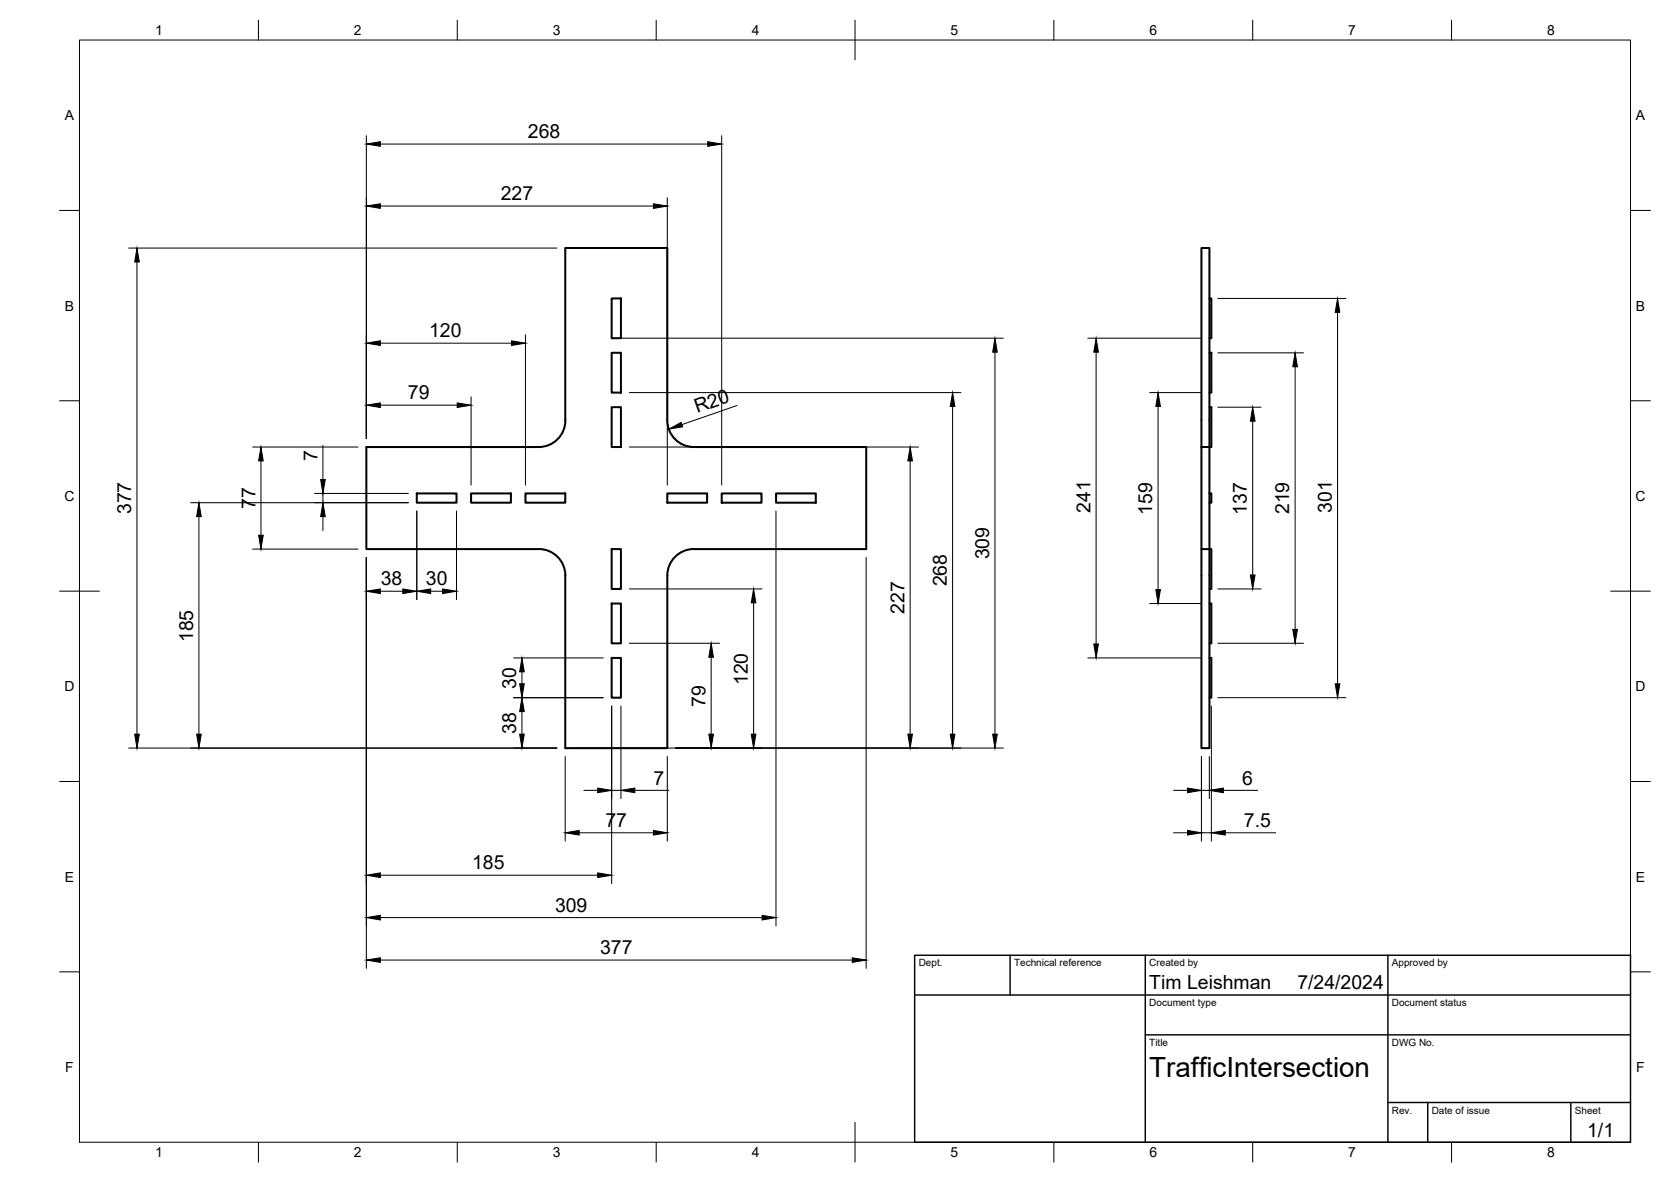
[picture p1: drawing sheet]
<svg xmlns="http://www.w3.org/2000/svg" width="420mm" height="297mm" viewBox="0 0 420 297" stroke-linecap="round" stroke-linejoin="round" font-family="sans-serif">
<!-- layer: Visible -->
<g fill="none" stroke="#000" stroke-width=".51">
<path d="M153.8 75h2.3v10h-2.3zM302.1 62.3h2v50h-2zM304.1 75h.5v10h-.5M153.8 88.7h2.3v10h-2.3zM304.1 88.7h.5v10h-.5M92.1 112.3h43.4a6.7 6.7 0 0 0 6.7-6.6l-.1-43.4h25.7v43.4a6.7 6.7 0 0 0 6.7 6.6h43.3v25.7h-43.3a6.6 6.6 0 0 0-6.7 6.6v43.4h-25.7v-43.3a6.6 6.6 0 0 0-6.6-6.7h-43.4zM153.8 102.3h2.3v10h-2.3zM304.1 102.3h.5v10h-.5v25.7h-2v-25.7M104.8 124h10v2.3h-10zM118.4 124h10.1v2.3h-10.1zM132.1 124h10v2.3h-10zM153.8 138h2.3v10h-2.3z"/>
<path d="M167.8 124h10v2.3h-10zM181.5 124h10v2.3h-10zM195.1 124h10v2.3h-10zM302.1 138v50h2v-50h.5v10h-.5M304.1 124h.5v2.3h-.5M153.8 151.7h2.3v10h-2.3zM304.1 151.7h.5v10h-.5M153.8 165.3h2.3v10h-2.3zM304.1 165.3h.5v10h-.5"/>
</g>
<!-- layer: BORDER -->
<g fill="none" stroke="#000" stroke-width=".25">
<path d="M20 10.1h390v276.9h-390zM65 5.1v5M115 5.1v5M165 5.1v5M215 5.1v10M265 5.1v5M315 5.1v5M365 5.1v5M15 52.9h5M410 52.9h5M15 100.7h5M410 100.7h5"/>
<path d="M15 148.6h10M405 148.6h10M15 196.4h5M410 196.4h5M15 244.2h5M410 244.2h5M65 287v5M115 287v5M165 287v5M215 282.1v9.9M265 287v5M315 287v5"/>
<path d="M365 287v5"/>
</g>
<!-- layer: TITLEBLOCK -->
<path d="M230 240.1h180v46.9h-180zM230 250h180M254 240.1v9.9M288 240.1v46.9M349 240.1v46.9M288 260.1h122M349 277.1h61M359 277.1v9.9M395 277.1v9.9" fill="none" stroke="#000" stroke-width=".36"/>
<!-- layer: FD_Dimensions -->
<g fill="none" stroke="#000" stroke-width=".25">
<path d="M92.1 34.1v76.1M95.6 36.2h82.3M181.5 34.1v87.8M95.6 51.8h68.7M167.8 49.7v72.2M32.3 62.3h107.7M34.4 65.8v118.7M306.2 75h32.2M336.3 78.5v93.3M95.6 86.2h33M118.4 99.7v22.2M132.1 84.1v37.8"/>
<path d="M155.9 85h96.4M158.2 98.7h83.4M250.2 88.5v96M273.5 85h28.5M275.6 88.5v73.3M289.1 98.7h12.9M306.2 88.7h21.5M325.6 92.2v66M63.5 112.3h26.5M65.6 115.8v18.7M81.2 111.9v8.6M95.6 101.8h19.4"/>
<path d="M158.2 112.3h72.7M167.8 105.8a6.7 6.7 0 0 0 4.6 6.2M185.3 101.9l-13.9 4.8M228.9 115.8v68.7M239.5 102.2v82.3M291.2 102.2v46M306.2 102.3h10.9M315 105.8v38.7M47.9 126.3h54.8M50 129.8v54.7M63.5 138h26.5M79.1 124h23.6"/>
<path d="M81.2 124v2.3M81.2 129.8v3.5M104.8 128.4v22.3M114.8 128.4v22.3M195.1 128.4v104.3M92.1 140.1v103.3M95.6 148.6h5.7M108.3 148.6h3M158.2 148h33.4M189.5 151.5v33M217.8 140.1v103.3M289.1 151.7h12.9"/>
<path d="M306.2 148h10.9M129.1 175.3h22.6M129.1 165.3h22.6M131.2 168.8v3M131.2 178.8v5.7M153.8 177.4v44.6M156.1 177.4v23.3M158.2 161.7h22.7M178.8 165.2v19.3M273.5 165.3h28.5M304.6 177.4v34M306.2 161.7h21.5"/>
<path d="M306.2 175.3h32.2M32.3 188h107.7M142.1 190.1v21.3M144.2 188h108.1M146.8 198.6h3.5M153.8 198.6h2.3M159.6 198.6h8.6M167.8 190.1v21.3M295.1 198.6h3.5M302.1 190.1v21.3M302.1 198.6h2M304.1 190.1v10.6"/>
<path d="M307.6 198.6h8.6M95.6 219.9h54.7M145.6 209.3h18.7M295.1 209.3h3.5M302.1 209.3h2.5M308.1 209.3h12.7M95.6 230.6h96M95.6 241.3h118.7"/>
</g>
<g fill="#000" stroke="#000" stroke-width=".25">
<path d="M92.1 36.2l3.5-.6v1.2zM177.9 35.6l3.6 .6-3.6 .6zM92.1 51.8l3.5-.6v1.2zM164.3 51.2l3.5 .6-3.5 .6zM34.4 62.3l.6 3.5h-1.1zM336.3 75l.6 3.5h-1.2zM92.1 86.2l3.5-.6v1.2zM128.6 85.6l3.5 .6-3.5 .6zM250.2 85l.6 3.5h-1.2zM275.6 85l.6 3.5h-1.2zM325.6 88.7l.6 3.5h-1.1zM65.6 112.3l.6 3.5h-1.2z"/>
<path d="M92.1 101.8l3.5-.6v1.2zM115 101.2l3.4 .6-3.4 .6zM168.1 107.9l3.2-1.7 .4 1.1zM228.9 112.3l.5 3.5h-1.1zM239.5 98.7l.6 3.5h-1.2zM291.2 98.7l.6 3.5h-1.2zM315 102.3l.6 3.5h-1.2zM50 126.3l.6 3.5h-1.2zM65 134.5h1.2l-.6 3.5zM81.2 126.3l.6 3.5h-1.2zM80.6 120.5h1.2l-.6 3.5zM92.1 148.6l3.5-.6v1.2z"/>
<path d="M101.3 148l3.5 .6-3.5 .6zM104.8 148.6l3.5-.6v1.2zM111.3 148l3.5 .6-3.5 .6zM189.5 148l.6 3.5h-1.2zM290.6 148.2h1.2l-.6 3.5zM314.4 144.5h1.2l-.6 3.5zM325.1 158.2h1.1l-.6 3.5zM131.2 175.3l.6 3.5h-1.1zM130.7 171.8h1.1l-.6 3.5zM131.2 165.3l.6 3.5h-1.1zM178.8 161.7l.6 3.5h-1.2zM275 161.8h1.2l-.6 3.5z"/>
<path d="M335.7 171.8h1.2l-.6 3.5zM33.9 184.5h1.1l-.6 3.5zM49.4 184.5h1.2l-.6 3.5zM130.7 184.5h1.1l-.6 3.5zM150.3 198l3.5 .6-3.5 .6zM156.1 198.6l3.5-.6v1.2zM178.2 184.5h1.2l-.6 3.5zM188.9 184.5h1.2l-.6 3.5zM228.3 184.5h1.1l-.5 3.5zM238.9 184.5h1.2l-.6 3.5zM249.6 184.5h1.2l-.6 3.5zM298.6 198l3.5 .6-3.5 .6z"/>
<path d="M304.1 198.6l3.5-.6v1.2zM92.1 219.9l3.5-.5v1.1zM142.1 209.3l3.5-.6v1.2zM150.3 219.4l3.5 .5-3.5 .6zM164.3 208.7l3.5 .6-3.5 .6zM298.6 208.7l3.5 .6-3.5 .6zM304.6 209.3l3.5-.6v1.2zM92.1 230.6l3.5-.6v1.2zM191.6 230l3.5 .6-3.5 .6zM92.1 241.3l3.5-.6v1.2zM214.3 240.7l3.5 .6-3.5 .6z"/>
</g>
<text font-size="7" x="289" y="270.6">TrafficIntersection</text>
<g font-size="4.9">
<text x="132.7" y="34.7">268</text>
<text x="125.9" y="50.4">227</text>
<text x="107.9" y="84.8">120</text>
<text x="102.6" y="100.4">79</text>
<text x="175.3" y="103.9" transform="rotate(-19 175.3 103.9)">R20</text>
<text x="79.8" y="115.8" transform="rotate(-90 79.8 115.8)">7</text>
<text x="33" y="129.2" transform="rotate(-90 33 129.2)">377</text>
<text x="64.2" y="127.9" transform="rotate(-90 64.2 127.9)">77</text>
<text x="274.2" y="128.9" transform="rotate(-90 274.2 128.9)">241</text>
<text x="289.7" y="129.4" transform="rotate(-90 289.7 129.4)">159</text>
<text x="313.5" y="129.4" transform="rotate(-90 313.5 129.4)">137</text>
<text x="324.2" y="129.2" transform="rotate(-90 324.2 129.2)">219</text>
<text x="334.9" y="128.9" transform="rotate(-90 334.9 128.9)">301</text>
<text x="248.7" y="140.6" transform="rotate(-90 248.7 140.6)">309</text>
<text x="95.7" y="147.1">38</text>
<text x="107.1" y="147.1">30</text>
<text x="238.1" y="147.4" transform="rotate(-90 238.1 147.4)">268</text>
<text x="227.5" y="154.2" transform="rotate(-90 227.5 154.2)">227</text>
<text x="48.6" y="161.4" transform="rotate(-90 48.6 161.4)">185</text>
<text x="129.8" y="173" transform="rotate(-90 129.8 173)">30</text>
<text x="188" y="172.2" transform="rotate(-90 188 172.2)">120</text>
<text x="177.4" y="177.6" transform="rotate(-90 177.4 177.6)">79</text>
<text x="129.8" y="184.4" transform="rotate(-90 129.8 184.4)">38</text>
<text x="164.3" y="197.2">7</text>
<text x="312.3" y="197.2">6</text>
<text x="152.2" y="207.9">77</text>
<text x="312.8" y="207.8">7.5</text>
<text x="118.7" y="218.5">185</text>
<text x="139.6" y="229.1">309</text>
<text x="150.9" y="239.8">377</text>
<text x="289" y="248.5">Tim Leishman</text>
<text x="326.2" y="248.5">7/24/2024</text>
<text x="399.1" y="285.7">1/1</text>
</g>
<g font-size="3.5">
<text x="39" y="8.8">1</text>
<text x="89" y="8.8">2</text>
<text x="139" y="8.8">3</text>
<text x="189" y="8.8">4</text>
<text x="239" y="8.8">5</text>
<text x="289" y="8.8">6</text>
<text x="339" y="8.8">7</text>
<text x="389" y="8.8">8</text>
<text x="16.3" y="30.2">A</text>
<text x="411.3" y="30.2">A</text>
<text x="16.3" y="78">B</text>
<text x="411.3" y="78">B</text>
<text x="16.2" y="125.9">C</text>
<text x="411.2" y="125.9">C</text>
<text x="16.2" y="173.7">D</text>
<text x="411.2" y="173.7">D</text>
<text x="16.3" y="221.6">E</text>
<text x="411.3" y="221.6">E</text>
<text x="16.4" y="269.4">F</text>
<text x="411.4" y="269.4">F</text>
<text x="39" y="290.8">1</text>
<text x="89" y="290.8">2</text>
<text x="139" y="290.8">3</text>
<text x="189" y="290.8">4</text>
<text x="239" y="290.8">5</text>
<text x="289" y="290.8">6</text>
<text x="339" y="290.8">7</text>
<text x="389" y="290.8">8</text>
</g>
<g font-size="2.5">
<text x="231" y="242.9">Dept.</text>
<text x="255" y="242.9">Technical reference</text>
<text x="289" y="242.9">Created by</text>
<text x="350" y="242.9">Approved by</text>
<text x="289" y="252.8">Document type</text>
<text x="350" y="252.8">Document status</text>
<text x="289" y="262.9">Title</text>
<text x="350" y="262.9">DWG No.</text>
<text x="350" y="279.9">Rev.</text>
<text x="360" y="279.9">Date of issue</text>
<text x="396" y="279.9">Sheet</text>
</g>
</svg>
